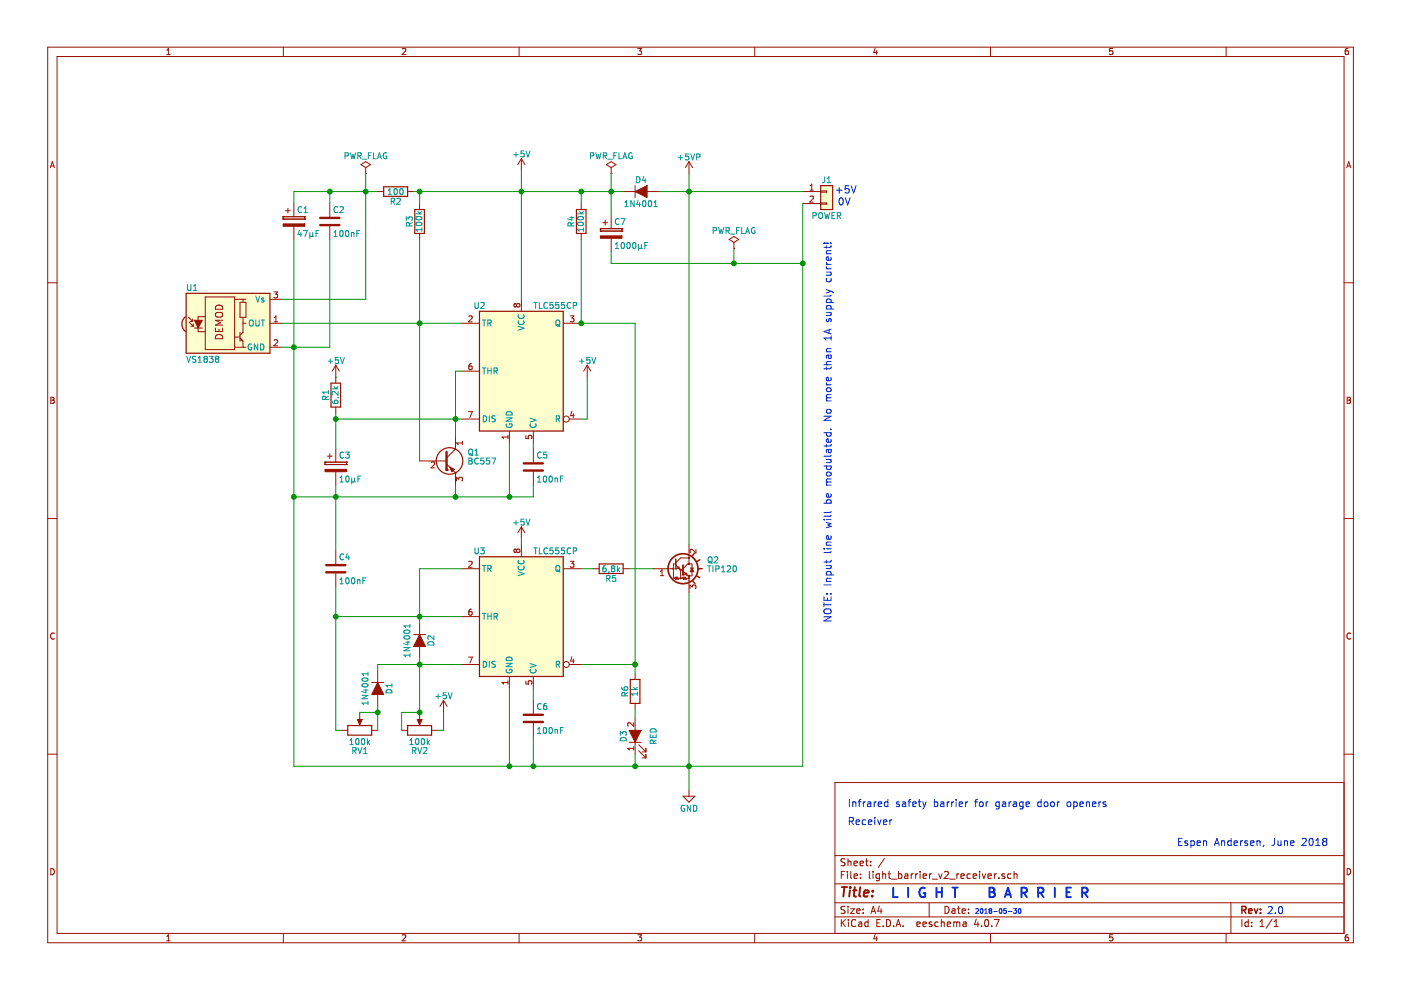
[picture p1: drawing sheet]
EESchema Schematic File Version 2
LIBS:light_barrier_v2
LIBS:power
LIBS:device
LIBS:switches
LIBS:relays
LIBS:motors
LIBS:transistors
LIBS:conn
LIBS:linear
LIBS:regul
LIBS:74xx
LIBS:cmos4000
LIBS:adc-dac
LIBS:memory
LIBS:xilinx
LIBS:microcontrollers
LIBS:dsp
LIBS:microchip
LIBS:analog_switches
LIBS:motorola
LIBS:texas
LIBS:intel
LIBS:audio
LIBS:interface
LIBS:digital-audio
LIBS:philips
LIBS:display
LIBS:cypress
LIBS:siliconi
LIBS:opto
LIBS:atmel
LIBS:contrib
LIBS:valves
LIBS:light_barrier_v2_receiver-cache
EELAYER 25 0
EELAYER END
$Descr A4 11693 8268
encoding utf-8
Sheet 1 1
Title ""
Date ""
Rev ""
Comp ""
Comment1 ""
Comment2 ""
Comment3 ""
Comment4 ""
$EndDescr
$Comp
L Conn_01x02 J1
U 1 1
P 6900 1600
F 0 "J1" H 6900 1700 50  0000 C CNN
F 1 "POWER" H 6900 1400 50  0000 C CNN
F 2 "TerminalBlocks_Phoenix:TerminalBlock_Phoenix_PT-3.5mm_2pol" H 6900 1600 50  0001 C CNN
F 3 "" H 6900 1600 50  0001 C CNN
	1    6900 1600
	1    0    0    -1  
$EndComp
$Comp
L D_ALT D4
U 1 1
P 5350 1600
F 0 "D4" H 5350 1700 50  0000 C CNN
F 1 "1N4001" H 5350 1500 50  0000 C CNN
F 2 "Diodes_THT:D_DO-41_SOD81_P7.62mm_Horizontal" H 5350 1600 50  0001 C CNN
F 3 "" H 5350 1600 50  0001 C CNN
	1    5350 1600
	1    0    0    -1  
$EndComp
$Comp
L CP C7
U 1 1
P 5100 1950
F 0 "C7" H 5125 2050 50  0000 L CNN
F 1 "1000µF" H 5125 1850 50  0000 L CNN
F 2 "Capacitors_THT:CP_Radial_D12.5mm_P5.00mm" H 5138 1800 50  0001 C CNN
F 3 "" H 5100 1950 50  0001 C CNN
	1    5100 1950
	1    0    0    -1  
$EndComp
$Comp
L VS1838 U1
U 1 1
P 1950 2700
F 0 "U1" H 1550 3000 50  0000 L CNN
F 1 "VS1838" H 1550 2400 50  0000 L CNN
F 2 "Opto-Devices:IRReceiver_Vishay_MINICAST-3pin" H 1900 2325 50  0001 C CNN
F 3 "" H 2600 3000 50  0001 C CNN
	1    1950 2700
	1    0    0    -1  
$EndComp
$Comp
L R R2
U 1 1
P 3300 1600
F 0 "R2" V 3380 1600 50  0000 C CNN
F 1 "100" V 3300 1600 50  0000 C CNN
F 2 "Resistors_THT:R_Axial_DIN0207_L6.3mm_D2.5mm_P7.62mm_Horizontal" V 3230 1600 50  0001 C CNN
F 3 "" H 3300 1600 50  0001 C CNN
	1    3300 1600
	0    1    1    0   
$EndComp
$Comp
L R R3
U 1 1
P 3500 1850
F 0 "R3" V 3580 1850 50  0000 C CNN
F 1 "100k" V 3500 1850 50  0000 C CNN
F 2 "Resistors_THT:R_Axial_DIN0207_L6.3mm_D2.5mm_P2.54mm_Vertical" V 3430 1850 50  0001 C CNN
F 3 "" H 3500 1850 50  0001 C CNN
	1    3500 1850
	-1   0    0    1   
$EndComp
$Comp
L CP C1
U 1 1
P 2450 1850
F 0 "C1" H 2475 1950 50  0000 L CNN
F 1 "47µF" H 2475 1750 50  0000 L CNN
F 2 "Capacitors_THT:CP_Radial_D4.0mm_P2.00mm" H 2488 1700 50  0001 C CNN
F 3 "" H 2450 1850 50  0001 C CNN
	1    2450 1850
	1    0    0    -1  
$EndComp
$Comp
L C C2
U 1 1
P 2750 1850
F 0 "C2" H 2775 1950 50  0000 L CNN
F 1 "100nF" H 2775 1750 50  0000 L CNN
F 2 "Capacitors_THT:C_Disc_D4.3mm_W1.9mm_P5.00mm" H 2788 1700 50  0001 C CNN
F 3 "" H 2750 1850 50  0001 C CNN
	1    2750 1850
	1    0    0    -1  
$EndComp
$Comp
L TLC555CP U2
U 1 1
P 4350 2900
F 0 "U2" H 3950 3250 50  0000 L CNN
F 1 "TLC555CP" H 4450 3250 50  0000 L CNN
F 2 "Housings_DIP:DIP-8_W7.62mm_LongPads" H 4350 2900 50  0001 C CNN
F 3 "" H 4350 2900 50  0001 C CNN
	1    4350 2900
	1    0    0    -1  
$EndComp
$Comp
L +5V #PWR01
U 1 1
P 4350 1425
F 0 "#PWR01" H 4350 1275 50  0001 C CNN
F 1 "+5V" H 4350 1565 50  0000 C CNN
F 2 "" H 4350 1425 50  0001 C CNN
F 3 "" H 4350 1425 50  0001 C CNN
	1    4350 1425
	1    0    0    -1  
$EndComp
$Comp
L +5V #PWR02
U 1 1
P 4900 3150
F 0 "#PWR02" H 4900 3000 50  0001 C CNN
F 1 "+5V" H 4900 3290 50  0000 C CNN
F 2 "" H 4900 3150 50  0001 C CNN
F 3 "" H 4900 3150 50  0001 C CNN
	1    4900 3150
	1    0    0    -1  
$EndComp
$Comp
L C C5
U 1 1
P 4450 3900
F 0 "C5" H 4475 4000 50  0000 L CNN
F 1 "100nF" H 4475 3800 50  0000 L CNN
F 2 "Capacitors_THT:C_Disc_D4.3mm_W1.9mm_P5.00mm" H 4488 3750 50  0001 C CNN
F 3 "" H 4450 3900 50  0001 C CNN
	1    4450 3900
	1    0    0    -1  
$EndComp
$Comp
L CP C3
U 1 1
P 2800 3900
F 0 "C3" H 2825 4000 50  0000 L CNN
F 1 "10µF" H 2825 3800 50  0000 L CNN
F 2 "Capacitors_THT:CP_Radial_D4.0mm_P2.00mm" H 2838 3750 50  0001 C CNN
F 3 "" H 2800 3900 50  0001 C CNN
	1    2800 3900
	1    0    0    -1  
$EndComp
$Comp
L +5V #PWR03
U 1 1
P 2800 3150
F 0 "#PWR03" H 2800 3000 50  0001 C CNN
F 1 "+5V" H 2800 3290 50  0000 C CNN
F 2 "" H 2800 3150 50  0001 C CNN
F 3 "" H 2800 3150 50  0001 C CNN
	1    2800 3150
	1    0    0    -1  
$EndComp
$Comp
L R R1
U 1 1
P 2800 3300
F 0 "R1" V 2880 3300 50  0000 C CNN
F 1 "6,2k" V 2800 3300 50  0000 C CNN
F 2 "Resistors_THT:R_Axial_DIN0207_L6.3mm_D2.5mm_P2.54mm_Vertical" V 2730 3300 50  0001 C CNN
F 3 "" H 2800 3300 50  0001 C CNN
	1    2800 3300
	-1   0    0    1   
$EndComp
$Comp
L R R4
U 1 1
P 4850 1850
F 0 "R4" V 4930 1850 50  0000 C CNN
F 1 "100k" V 4850 1850 50  0000 C CNN
F 2 "Resistors_THT:R_Axial_DIN0207_L6.3mm_D2.5mm_P2.54mm_Vertical" V 4780 1850 50  0001 C CNN
F 3 "" H 4850 1850 50  0001 C CNN
	1    4850 1850
	-1   0    0    1   
$EndComp
$Comp
L TLC555CP U3
U 1 1
P 4350 4950
F 0 "U3" H 3950 5300 50  0000 L CNN
F 1 "TLC555CP" H 4450 5300 50  0000 L CNN
F 2 "Housings_DIP:DIP-8_W7.62mm_LongPads" H 4350 4950 50  0001 C CNN
F 3 "" H 4350 4950 50  0001 C CNN
	1    4350 4950
	1    0    0    -1  
$EndComp
$Comp
L C C6
U 1 1
P 4450 6000
F 0 "C6" H 4475 6100 50  0000 L CNN
F 1 "100nF" H 4475 5900 50  0000 L CNN
F 2 "Capacitors_THT:C_Disc_D4.3mm_W1.9mm_P5.00mm" H 4488 5850 50  0001 C CNN
F 3 "" H 4450 6000 50  0001 C CNN
	1    4450 6000
	1    0    0    -1  
$EndComp
$Comp
L R R5
U 1 1
P 5100 4750
F 0 "R5" V 5180 4750 50  0000 C CNN
F 1 "6,8k" V 5100 4750 50  0000 C CNN
F 2 "Resistors_THT:R_Axial_DIN0207_L6.3mm_D2.5mm_P2.54mm_Vertical" V 5030 4750 50  0001 C CNN
F 3 "" H 5100 4750 50  0001 C CNN
	1    5100 4750
	0    1    1    0   
$EndComp
$Comp
L TIP120 Q2
U 1 1
P 5650 4750
F 0 "Q2" H 5900 4825 50  0000 L CNN
F 1 "TIP120" H 5900 4750 50  0000 L CNN
F 2 "TO_SOT_Packages_THT:TO-220-3_Vertical" H 5900 4675 50  0001 L CIN
F 3 "" H 5650 4750 50  0001 L CNN
	1    5650 4750
	1    0    0    -1  
$EndComp
$Comp
L POT RV2
U 1 1
P 3500 6100
F 0 "RV2" V 3325 6100 50  0000 C CNN
F 1 "100k" V 3400 6100 50  0000 C CNN
F 2 "Potentiometers:Potentiometer_Trimmer_Bourns_3296W" H 3500 6100 50  0001 C CNN
F 3 "" H 3500 6100 50  0001 C CNN
	1    3500 6100
	0    1    -1   0   
$EndComp
$Comp
L +5V #PWR04
U 1 1
P 4350 4500
F 0 "#PWR04" H 4350 4350 50  0001 C CNN
F 1 "+5V" H 4350 4640 50  0000 C CNN
F 2 "" H 4350 4500 50  0001 C CNN
F 3 "" H 4350 4500 50  0001 C CNN
	1    4350 4500
	1    0    0    -1  
$EndComp
$Comp
L +5V #PWR05
U 1 1
P 3700 5950
F 0 "#PWR05" H 3700 5800 50  0001 C CNN
F 1 "+5V" H 3700 6090 50  0000 C CNN
F 2 "" H 3700 5950 50  0001 C CNN
F 3 "" H 3700 5950 50  0001 C CNN
	1    3700 5950
	1    0    0    -1  
$EndComp
$Comp
L POT RV1
U 1 1
P 3000 6100
F 0 "RV1" V 2825 6100 50  0000 C CNN
F 1 "100k" V 2900 6100 50  0000 C CNN
F 2 "Potentiometers:Potentiometer_Trimmer_Bourns_3296W" H 3000 6100 50  0001 C CNN
F 3 "" H 3000 6100 50  0001 C CNN
	1    3000 6100
	0    1    -1   0   
$EndComp
$Comp
L D_ALT D2
U 1 1
P 3500 5350
F 0 "D2" H 3500 5450 50  0000 C CNN
F 1 "1N4001" H 3500 5250 50  0000 C CNN
F 2 "Diodes_THT:D_DO-41_SOD81_P2.54mm_Vertical_KathodeUp" H 3500 5350 50  0001 C CNN
F 3 "" H 3500 5350 50  0001 C CNN
	1    3500 5350
	0    1    1    0   
$EndComp
$Comp
L D_ALT D1
U 1 1
P 3150 5750
F 0 "D1" H 3150 5850 50  0000 C CNN
F 1 "1N4001" H 3150 5650 50  0000 C CNN
F 2 "Diodes_THT:D_DO-41_SOD81_P2.54mm_Vertical_KathodeUp" H 3150 5750 50  0001 C CNN
F 3 "" H 3150 5750 50  0001 C CNN
	1    3150 5750
	0    1    1    0   
$EndComp
$Comp
L C C4
U 1 1
P 2800 4750
F 0 "C4" H 2825 4850 50  0000 L CNN
F 1 "100nF" H 2825 4650 50  0000 L CNN
F 2 "Capacitors_THT:C_Disc_D4.3mm_W1.9mm_P5.00mm" H 2838 4600 50  0001 C CNN
F 3 "" H 2800 4750 50  0001 C CNN
	1    2800 4750
	1    0    0    -1  
$EndComp
Text Notes 7437 7507 0    79   ~ 16
L I G H T    B A R R I E R
Text Notes 9825 7075 0    60   ~ 0
Espen Andersen, June 2018
Text Notes 8138 7640 0    39   ~ 0
2018-05-30
Text Notes 10576 7644 0    60   ~ 0
2.0
Text Notes 7075 6750 0    60   ~ 0
Infrared safety barrier for garage door openers
Text Notes 7150 1625 2    60   ~ 0
+5V
Text Notes 7100 1725 2    60   ~ 0
0V
$Comp
L LED_ALT D3
U 1 1
P 5300 6150
F 0 "D3" H 5300 6250 50  0000 C CNN
F 1 "RED" H 5300 6000 50  0000 C CNN
F 2 "LEDs:LED_D5.0mm" H 5300 6150 50  0001 C CNN
F 3 "" H 5300 6150 50  0001 C CNN
	1    5300 6150
	0    -1   -1   0   
$EndComp
$Comp
L R R6
U 1 1
P 5300 5775
F 0 "R6" V 5380 5775 50  0000 C CNN
F 1 "1k" V 5300 5775 50  0000 C CNN
F 2 "Resistors_THT:R_Axial_DIN0207_L6.3mm_D2.5mm_P2.54mm_Vertical" V 5230 5775 50  0001 C CNN
F 3 "" H 5300 5775 50  0001 C CNN
	1    5300 5775
	-1   0    0    1   
$EndComp
$Comp
L BC557 Q1
U 1 1
P 3700 3850
F 0 "Q1" H 3900 3925 50  0000 L CNN
F 1 "BC557" H 3900 3850 50  0000 L CNN
F 2 "TO_SOT_Packages_THT:TO-92_Molded_Narrow_Oval" H 3900 3775 50  0001 L CIN
F 3 "" H 3700 3850 50  0001 L CNN
	1    3700 3850
	1    0    0    -1  
$EndComp
Text Notes 7075 6900 0    60   ~ 0
Receiver
$Comp
L GND #PWR06
U 1 1
P 5750 6600
F 0 "#PWR06" H 5750 6350 50  0001 C CNN
F 1 "GND" H 5750 6450 50  0000 C CNN
F 2 "" H 5750 6600 50  0001 C CNN
F 3 "" H 5750 6600 50  0001 C CNN
	1    5750 6600
	1    0    0    -1  
$EndComp
$Comp
L PWR_FLAG #FLG07
U 1 1
P 5100 1450
F 0 "#FLG07" H 5100 1525 50  0001 C CNN
F 1 "PWR_FLAG" H 5100 1600 50  0000 C CNN
F 2 "" H 5100 1450 50  0001 C CNN
F 3 "" H 5100 1450 50  0001 C CNN
	1    5100 1450
	1    0    0    -1  
$EndComp
$Comp
L PWR_FLAG #FLG08
U 1 1
P 3050 1450
F 0 "#FLG08" H 3050 1525 50  0001 C CNN
F 1 "PWR_FLAG" H 3050 1600 50  0000 C CNN
F 2 "" H 3050 1450 50  0001 C CNN
F 3 "" H 3050 1450 50  0001 C CNN
	1    3050 1450
	1    0    0    -1  
$EndComp
$Comp
L PWR_FLAG #FLG09
U 1 1
P 6125 2075
F 0 "#FLG09" H 6125 2150 50  0001 C CNN
F 1 "PWR_FLAG" H 6125 2225 50  0000 C CNN
F 2 "" H 6125 2075 50  0001 C CNN
F 3 "" H 6125 2075 50  0001 C CNN
	1    6125 2075
	1    0    0    -1  
$EndComp
Connection ~ 2800 4150
Connection ~ 2450 4150
Connection ~ 3800 4150
Wire Wire Line
	3800 4150 3800 4050
Connection ~ 4450 6400
Wire Wire Line
	4450 6400 4450 6150
Wire Wire Line
	4450 5850 4450 5750
Connection ~ 4250 6400
Connection ~ 4850 2700
Wire Wire Line
	5300 2700 5300 5625
Wire Wire Line
	5300 5550 4850 5550
Connection ~ 4850 1600
Wire Wire Line
	4850 1600 4850 1700
Wire Wire Line
	4850 2000 4850 2700
Wire Wire Line
	4850 2700 5300 2700
Connection ~ 2800 3500
Wire Wire Line
	2800 3150 2800 3150
Wire Wire Line
	2800 3450 2800 3750
Wire Wire Line
	2800 4050 2800 4600
Connection ~ 4250 4150
Wire Wire Line
	4450 4150 4450 4050
Wire Wire Line
	4450 3750 4450 3700
Wire Wire Line
	2450 4150 4450 4150
Wire Wire Line
	4250 4150 4250 3700
Connection ~ 3800 3500
Wire Wire Line
	2800 3500 3850 3500
Wire Wire Line
	3800 3100 3800 3650
Wire Wire Line
	3850 3100 3800 3100
Wire Wire Line
	4900 3500 4900 3150
Wire Wire Line
	4850 3500 4900 3500
Connection ~ 4350 1600
Wire Wire Line
	4350 1425 4350 2500
Connection ~ 3500 2700
Wire Wire Line
	2750 2900 2750 2000
Connection ~ 2750 1600
Wire Wire Line
	2750 1700 2750 1600
Connection ~ 3050 1600
Wire Wire Line
	3050 2500 2350 2500
Connection ~ 2450 2900
Wire Wire Line
	2450 1600 2450 1700
Wire Wire Line
	2450 2000 2450 6400
Wire Wire Line
	2350 2900 2750 2900
Wire Wire Line
	2350 2700 3850 2700
Wire Wire Line
	3500 2000 3500 3850
Connection ~ 3500 1600
Wire Wire Line
	2450 1600 3150 1600
Connection ~ 5100 1600
Wire Wire Line
	2450 6400 6700 6400
Wire Wire Line
	6700 6400 6700 1700
Wire Wire Line
	5100 1450 5100 1800
Wire Wire Line
	3450 1600 5200 1600
Wire Wire Line
	5500 1600 6700 1600
Wire Wire Line
	4350 4550 4350 4500
Wire Wire Line
	5100 2100 5100 2200
Wire Wire Line
	5100 2200 6700 2200
Connection ~ 6700 2200
Wire Wire Line
	5750 4950 5750 6600
Connection ~ 5750 6400
Wire Wire Line
	5250 4750 5450 4750
Connection ~ 5750 1600
Wire Wire Line
	2800 5150 3850 5150
Wire Wire Line
	3500 4750 3500 5200
Wire Wire Line
	3500 5500 3500 5950
Wire Wire Line
	3150 5550 3850 5550
Connection ~ 3500 5550
Wire Wire Line
	3350 6100 3350 5950
Wire Wire Line
	3350 5950 3500 5950
Wire Wire Line
	3650 6100 3700 6100
Wire Wire Line
	3700 6100 3700 5950
Wire Wire Line
	3150 5900 3150 6100
Wire Wire Line
	3150 5950 3000 5950
Wire Wire Line
	3150 5550 3150 5600
Connection ~ 3150 5950
Wire Wire Line
	2800 6100 2850 6100
Connection ~ 2800 5150
Connection ~ 3500 5150
Wire Wire Line
	3850 4750 3500 4750
Wire Wire Line
	4850 4750 4950 4750
Connection ~ 3500 5950
Wire Wire Line
	2800 4900 2800 6100
Wire Wire Line
	5300 6000 5300 5925
Connection ~ 5300 5550
Wire Wire Line
	5300 6300 5300 6400
Connection ~ 5300 6400
Wire Wire Line
	3500 1700 3500 1600
Wire Wire Line
	3050 1450 3050 2500
Wire Wire Line
	4250 6400 4250 5750
Wire Wire Line
	6125 2075 6125 2200
Connection ~ 6125 2200
Wire Wire Line
	5750 1450 5750 4550
$Comp
L +5VP #PWR010
U 1 1
P 5750 1450
F 0 "#PWR010" H 5750 1300 50  0001 C CNN
F 1 "+5VP" H 5750 1590 50  0000 C CNN
F 2 "" H 5750 1450 50  0001 C CNN
F 3 "" H 5750 1450 50  0001 C CNN
	1    5750 1450
	1    0    0    -1  
$EndComp
Text Notes 6950 5200 1    60   ~ 0
NOTE: Input line will be modulated. No more than 1A supply current! 
$EndSCHEMATC
